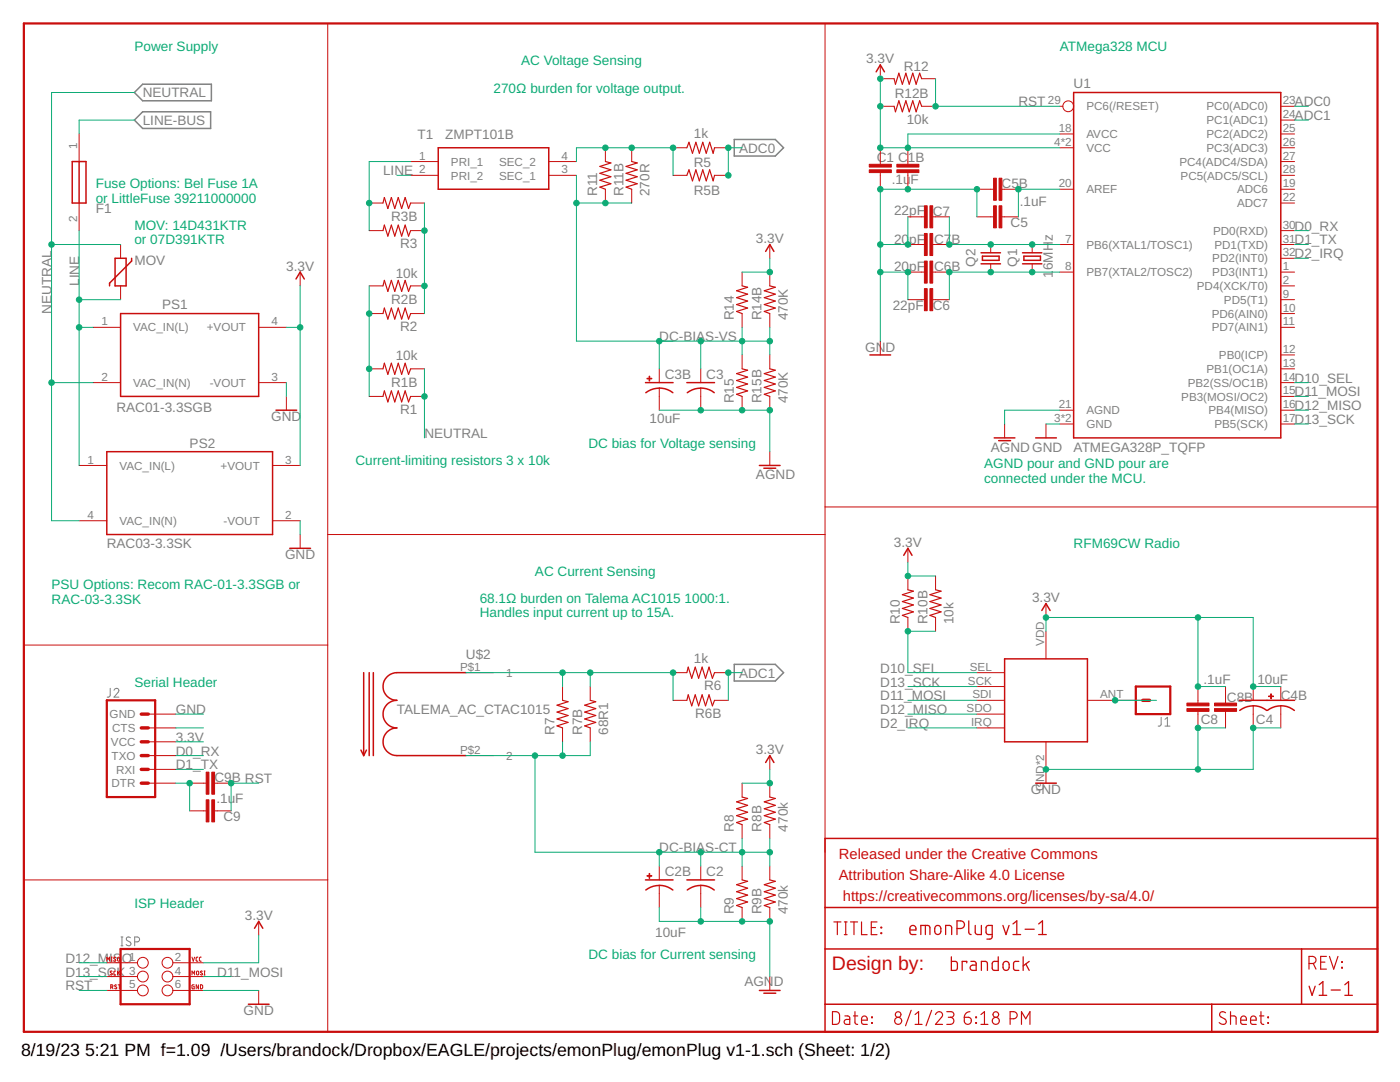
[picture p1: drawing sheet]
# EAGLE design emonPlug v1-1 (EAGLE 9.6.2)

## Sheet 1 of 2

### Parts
C1  .1uF  C-EUC0805  [C0805]
C1B  .1uF  C-EU025-024X044  [C025-024X044]
C2  C-USC0805  [C0805]
C2B  10uF  CPOL-USE1.8-4  [E1,8-4]
C3  C-USC0805  [C0805]
C3B  10uF  CPOL-USE1.8-4  [E1,8-4]
C4  10uF  C-USC0805  [C0805]
C4B  10uF  CPOL-USE1.8-4  [E1,8-4]
C5  .1uF  C-EUC0805  [C0805]
C5B  .1uF  C-EU025-024X044  [C025-024X044]
C6  22pF  C-EUC0805  [C0805]
C6B  20pF  C-EU025-024X044  [C025-024X044]
C7  22pF  C-EUC0805  [C0805]
C7B  20pF  C-EU025-024X044  [C025-024X044]
C8  .1uF  C-EUC0805  [C0805]
C8B  .1uF  C-EU025-024X044  [C025-024X044]
C9  .1uF  C-EUC0805  [C0805]
C9B  .1uF  C-EU025-024X044  [C025-024X044]
F1  39211000000  [39211000000]
FRAME1  FRAME-LETTER  [CREATIVE_COMMONS]
ISP  AVR_SPI_PROG_3X22X3_LOCK  [2X3_LOCK]
J1  CONN_01  [1X01]
J2  6_PIN_SERIAL_TARGET_SILK  [1X06]
MOV  VARISTOR-5  [R-5]
PS1  RAC01-3.3SGB  [CONV_RAC01-3.3SGB]
PS2  RAC03-3.3SK  [CONV_RAC03-3.3SK]
Q1  16MHz  CRYSTALHC49S-NOSILK  [HC49/S-NO-SILK]
Q2  CRYSTALHC49UP  [HC49UP]
R1  R-US_R0805  [R0805]
R1B  10k  R-US_0204/7  [0204/7]
R2  R-US_R0805  [R0805]
R2B  10k  R-US_0204/7  [0204/7]
R3  R-US_R0805  [R0805]
R3B  R-US_0204/7  [0204/7]
R5  1k  R-US_R0805  [R0805]
R5B  R-US_0204/7  [0204/7]
R6  R-US_R0805  [R0805]
R6B  1k  R-US_0204/7  [0204/7]
R7  R-US_R0805  [R0805]
R7B  68R1  R-US_0204/7  [0204/7]
R8  R-US_R0805  [R0805]
R8B  470k  R-US_0204/7  [0204/7]
R9  R-US_R0805  [R0805]
R9B  470k  R-US_0204/7  [0204/7]
R10  R-US_R0805  [R0805]
R10B  10k  R-US_0204/7  [0204/7]
R11  R-US_R0805  [R0805]
R11B  270R  R-US_0204/7  [0204/7]
R12  R-US_R0805  [R0805]
R12B  10k  R-US_0204/7  [0204/7]
R14  R-US_R0805  [R0805]
R14B  470K  R-US_0204/7  [0204/7]
R15  R-US_R0805  [R0805]
R15B  470K  R-US_0204/7  [0204/7]
T1  ZMPT101B  [ZMPT101B]
U1  ATMEGA328P_TQFP  [TQFP32-08]
U$2  TALEMA_AC_CTAC1015  [AC1005-1020]
U$3  RFM12B_MINPADS  [RFM12B-MINPADS]

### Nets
3.3V: C1.2 C1B.1 C4.1 C4B.+ C8.1 C8B.1 ISP.2 J2.4(VCC) PS1.4(+VOUT) PS2.3(+VOUT) R8.2 R8B.2 R10.2 R10B.2 R12.2 R12B.2 R14.2 R14B.2 U1.4(VCC) U1.6(VCC) U1.18(AVCC) U$3.VDD
ADC0: R5.2 R5B.2 U1.23(PC0(ADC0))
ADC1: R6.1 R6B.1 U1.24(PC1(ADC1))
AGND: C2.2 C2B.- C3.2 C3B.- R9.1 R9B.1 R15.1 R15B.1 U1.21(AGND)
D0_RX: J2.3(TXO) U1.30(PD0(RXD))
D1_TX: J2.2(RXI) U1.31(PD1(TXD))
D2_IRQ: U1.32(PD2(INT0)) U$3.IRQ
D10_SEL: R10.1 R10B.1 U1.14(PB2(SS/OC1B)) U$3.SEL
D11_MOSI: ISP.4 U1.15(PB3(MOSI/OC2)) U$3.SDI(SDI/MOSI)
D12_MISO: ISP.1 U1.16(PB4(MISO)) U$3.SDO(SDO/MISO)
D13_SCK: ISP.3 U1.17(PB5(SCK)) U$3.SCK
DC-BIAS-CT: C2.1 C2B.+ R7.1 R7B.1 R8.1 R8B.1 R9.2 R9B.2 U$2.P$2
DC-BIAS-VS: C3.1 C3B.+ R11.1 R11B.1 R14.1 R14B.1 R15.2 R15B.2 T1.3(SEC_1)
GND: C1.1 C1B.2 C4.2 C4B.- C5.1 C5B.1 C6.2 C6B.2 C7.2 C7B.2 C8.2 C8B.2 ISP.6 J2.6(GND) PS1.3(-VOUT) PS2.2(-VOUT) U1.3(GND) U1.5(GND) U$3.GND U$3.GND2(GND)
LINE [AC-power]: F1.2 MOV.1 PS1.1(VAC_IN(L)) PS2.1(VAC_IN(L)) T1.2(PRI_2)
LINE-BUS: F1.1
N$1: R6.2 R6B.2 R7.2 R7B.2 U$2.P$1
N$2: R3.2 R3B.2 T1.1(PRI_1)
N$3: C7.1 C7B.1 Q1.2 Q2.2 U1.7(PB6(XTAL1/TOSC1))
N$4: C6.1 C6B.1 Q1.1 Q2.1 U1.8(PB7(XTAL2/TOSC2))
N$5: C9.1 C9B.1 J2.1(DTR)
N$6: J1.1 U$3.ANT
N$7: R1.2 R1B.2 R2.2 R2B.2
N$8: R5.1 R5B.1 R11.2 R11B.2 T1.4(SEC_2)
N$9: R2.1 R2B.1 R3.1 R3B.1
N$10: J2.5(CTS)
N$17: C5.2 C5B.2 U1.20(AREF)
NEUTRAL [AC-power]: MOV.2 PS1.2(VAC_IN(N)) PS2.4(VAC_IN(N)) R1.1 R1B.1
RST: C9.2 C9B.2 ISP.5 R12.1 R12B.1 U1.29(PC6(/RESET))
Unconnected: U1.1(PD3(INT1)) U1.2(PD4(XCK/T0)) U1.9(PD5(T1)) U1.10(PD6(AIN0)) U1.11(PD7(AIN1)) U1.12(PB0(ICP)) U1.13(PB1(OC1A)) U1.19(ADC6) U1.22(ADC7) U1.25(PC2(ADC2)) U1.26(PC3(ADC3)) U1.27(PC4(ADC4/SDA)) U1.28(PC5(ADC5/SCL))

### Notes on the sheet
- Power Supply | ATMega328 MCU
- AC Voltage Sensing
- 270Ω burden for voltage output.
- Fuse Options: Bel Fuse 1A
  or LittleFuse 39211000000
- MOV: 14D431KTR
  or 07D391KTR
- DC bias for Voltage sensing
- AGND pour and GND pour are
  connected under the MCU.
- Current-limiting resistors 3 x 10k
- RFM69CW Radio
- AC Current Sensing
- PSU Options: Recom RAC-01-3.3SGB or
  RAC-03-3.3SK
- 68.1Ω burden on Talema AC1015 1000:1. 
  Handles input current up to 15A.
- Serial Header
- ISP Header
- DC bias for Current sensing

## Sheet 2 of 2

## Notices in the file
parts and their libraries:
SparkFun-Aesthetics: Licensing: Creative Commons ShareAlike 4.0 International - https://creativecommons.org/licenses/by-sa/4.0
SparkFun-Aesthetics: Released under the Creative Commons Attribution Share-Alike 4.0 License
SparkFun-Aesthetics: https://creativecommons.org/licenses/by-sa/4.0
